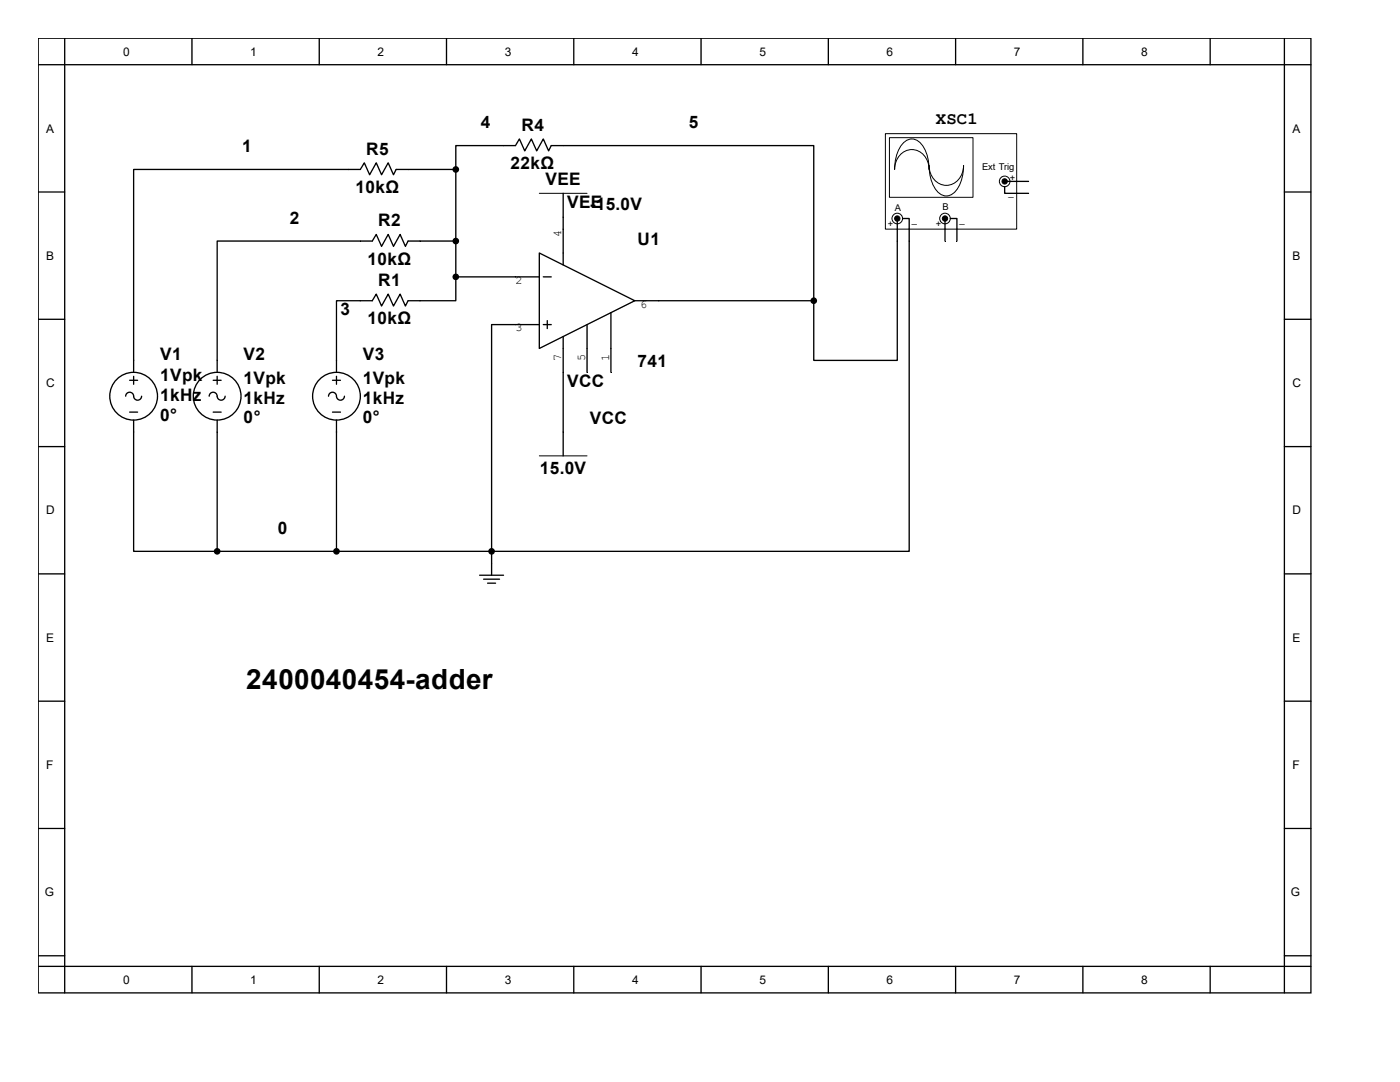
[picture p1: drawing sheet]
<svg xmlns="http://www.w3.org/2000/svg" width="279mm" height="216mm" viewBox="0 0 279 216" stroke-linecap="round" stroke-linejoin="round" font-family="sans-serif">
<g fill="none" stroke="#000" stroke-width=".26">
<path d="M7.6 7.6h254v190.5h-254zM7.6 12.9h254M12.9 7.6v190.5M38.3 7.6v5.3M63.7 7.6v5.3M89.1 7.6v5.3M114.5 7.6v5.3M139.9 7.6v5.3M165.3 7.6v5.3M190.7 7.6v5.3M216.1 7.6v5.3M241.5 7.6v5.3"/>
<path d="M256.3 7.6v190.5M7.6 38.3h5.3M100.5 29.1h2.4l.8-1.4 1 2.4 1.3-2.4 1.1 2.4 1.3-2.4 1.1 2.4 .5-1h2.4M112.4 38.6v4.7M256.3 38.3h5.3M71.9 48.1h2.4l.8-1.3 1 2.4 1.4-2.4 1 2.4 1.4-2.4 1 2.4 .5-1.1h2.4M102.9 55.2h4.7M107.6 50.5l19.1 9.5-19.1 9.5zM108.4 55.2h1.6M112.4 45.7v7.2M7.6 63.7h5.3M71.9 60h2.4l.8-1.3 1 2.4 1.4-2.4 1 2.4 1.4-2.4 1 2.4 .5-1.1h2.4"/>
<path d="M102.9 64.8h4.7M108.4 64.8h1.6M109.2 64v1.6M112.4 67.2v7.1M117.2 64.8v9.5M121.9 62.4v11.9M126.7 60h4.7M256.3 63.7h5.3M7.6 89.1h5.3M112.4 86.2v4.8M256.3 89.1h5.3M7.6 114.5h5.3"/>
<path d="M95.7 114.8h4.8M96.5 115.6h3.2M97.3 116.4h1.6M98.1 112.4v2.4M256.3 114.5h5.3M7.6 139.9h5.3M256.3 139.9h5.3M7.6 165.3h5.3M256.3 165.3h5.3M7.6 190.7h5.3M7.6 192.8h254M38.3 192.8v5.3"/>
<path d="M63.7 192.8v5.3M89.1 192.8v5.3M114.5 192.8v5.3M139.9 192.8v5.3M165.3 192.8v5.3M190.7 192.8v5.3M216.1 192.8v5.3M241.5 192.8v5.3M256.3 190.7h5.3"/>
</g>
<path d="M107.6 38.6h9.6M107.6 91h9.6" fill="none" stroke="#000" stroke-width=".2"/>
<path d="M176.7 26.7h26.2v19h-26.2z" fill="#fff"/>
<path d="M176.7 26.7h26.2v19h-26.2z" fill="none" stroke="#000" stroke-width=".2"/>
<path d="M177.5 27.5h16.7v11.9h-16.7z" fill="#fff"/>
<path d="M177.5 27.5h16.7v11.9h-16.7zM180.2 28.6a2.35 2.35 0 0 1 4 .6 8.3 8.3 0 0 1 1.2 4.6 3.5 3.5 0 0 0-1.6-3.3 3.5 3.5 0 0 0-3.7 0 4.1 4.1 0 0 0-1.6 3.3 7.8 7.8 0 0 1 1.7-5.2zM185.4 33a3.5 3.5 0 0 0 1.6 3.4 3.5 3.5 0 0 0 3.8-.1 4.1 4.1 0 0 0 1.5-3.3 7.2 7.2 0 0 1-2.2 5.7 2.38 2.38 0 0 1-3.5-1 8.3 8.3 0 0 1-1.2-4.7z" fill="none" stroke="#000" stroke-width=".2"/>
<g fill="#fff" stroke="#000" stroke-width=".2">
<circle cx="188.6" cy="43.6" r="1.06"/>
<circle cx="179.1" cy="43.6" r="1.06"/>
<circle cx="200.5" cy="36.2" r="1.06"/>
</g>
<g fill="none" stroke="#000" stroke-width=".26">
<path d="M91 33.8h-11.9l-.6 1.1-1-2.4-1.4 2.4-1-2.4-1.3 2.4-1.1-2.4-.8 1.3h-45.2v40.5M91 33.8v21.4M100.5 29.1h-9.5v4.7M112.4 29.1h50v30.9M200.5 37.3v1.3h4.8M200.8 36.2h4.5M71.9 48.1h-28.6v26.2M83.8 48.1h7.2M91 55.2v4.8h-7.2M91 55.2h11.9M112.4 43.3v2.4M179.1 44.1v27.8h-16.7v-11.9"/>
<path d="M180.1 43.6h1.4v66.4h-83.4M188.6 43.6v4.5M189.7 43.6h1.3v4.5M25.9 75.9h1.6M26.7 75.1v1.6M28.3 79.1a.79 .79 0 0 1-.8 .8 .79 .79 0 0 1-.8-.8 .79 .79 0 0 0-.8-.8 .79 .79 0 0 0-.8 .8M42.5 75.9h1.6M43.3 75.1v1.6M44.9 79.1a.79 .79 0 0 1-.8 .8 .79 .79 0 0 1-.8-.8 .79 .79 0 0 0-.8-.8 .79 .79 0 0 0-.7 .8M66.4 75.9h1.5M67.2 75.1v1.6M68.7 79.1a.79 .79 0 0 1-.8 .8 .79 .79 0 0 1-.7-.8 .79 .79 0 0 0-.8-.8 .79 .79 0 0 0-.8 .8"/>
<path d="M71.9 60h-4.7v14.3M102.9 64.8h-4.8v45.2M112.4 74.3v11.9M131.4 60h31M25.9 82.2h1.6M26.7 83.8v26.2h16.6M42.5 82.2h1.6M43.3 83.8v26.2M66.4 82.2h1.5M67.2 83.8v26.2M43.3 110h54.8M98.1 110v2.4"/>
<circle cx="26.7" cy="79.1" r="4.8"/>
<circle cx="43.3" cy="79.1" r="4.8"/>
<circle cx="67.2" cy="79.1" r="4.8"/>
</g>
<g fill="#000" stroke="#000" stroke-width=".2">
<circle cx="200.5" cy="36.2" r=".53"/>
<circle cx="179.1" cy="43.6" r=".53"/>
<circle cx="188.6" cy="43.6" r=".53"/>
</g>
<g fill="#000" stroke="#000" stroke-width=".26">
<circle cx="91" cy="33.8" r=".53"/>
<circle cx="91" cy="48.1" r=".53"/>
<circle cx="91" cy="55.2" r=".53"/>
<circle cx="162.4" cy="60" r=".53"/>
<circle cx="43.3" cy="110" r=".53"/>
<circle cx="67.2" cy="110" r=".53"/>
<circle cx="98.1" cy="110" r=".53"/>
</g>
<text font-size="5.6" x="49.1" y="137.5">2400040454-adder</text>
<g font-size="3.4">
<text x="96" y="25.6">4</text>
<text x="104.1" y="26.1">R4</text>
<text x="137.5" y="25.6">5</text>
<text x="186.7" y="24.8">XSC1</text>
<text x="48.3" y="30.4">1</text>
<text x="73.1" y="30.9">R5</text>
<text x="101.9" y="33.8">22kΩ</text>
<text x="71" y="38.5">10kΩ</text>
<text x="108.8" y="37">VEE</text>
<text x="113.2" y="41.4">VEE</text>
<text x="117.7" y="42">-15.0V</text>
<text x="57.9" y="44.6">2</text>
<text x="75.5" y="45.2">R2</text>
<text x="73.3" y="52.8">10kΩ</text>
<text x="127.2" y="48.9">U1</text>
<text x="75.5" y="57.1">R1</text>
<text x="67.9" y="62.9">3</text>
<text x="73.3" y="64.7">10kΩ</text>
<text x="32" y="71.9">V1</text>
<text x="48.6" y="71.9">V2</text>
<text x="72.4" y="71.9">V3</text>
<text x="32" y="76.1">1Vpk</text>
<text x="48.6" y="76.6">1Vpk</text>
<text x="72.4" y="76.6">1Vpk</text>
<text x="113.2" y="77.2">VCC</text>
<text x="127.2" y="73.2">741</text>
<text x="32" y="80.1">1kHz</text>
<text x="32" y="84">0°</text>
<text x="48.6" y="80.6">1kHz</text>
<text x="72.4" y="80.6">1kHz</text>
<text x="48.6" y="84.5">0°</text>
<text x="72.4" y="84.5">0°</text>
<text x="117.7" y="84.6">VCC</text>
<text x="107.7" y="94.6">15.0V</text>
<text x="55.5" y="106.6">0</text>
</g>
<g font-size="2.4">
<text x="24.6" y="11.1">0</text>
<text x="50" y="11.1">1</text>
<text x="75.4" y="11.1">2</text>
<text x="100.8" y="11.1">3</text>
<text x="126.2" y="11.1">4</text>
<text x="151.6" y="11.1">5</text>
<text x="177" y="11.1">6</text>
<text x="202.4" y="11.1">7</text>
<text x="227.8" y="11.1">8</text>
<text x="9.2" y="26.5">A</text>
<text x="257.9" y="26.5">A</text>
<text x="112" y="47.2" transform="rotate(-90 112 47.2)">4</text>
<text x="9.2" y="51.9">B</text>
<text x="257.9" y="51.9">B</text>
<text x="102.9" y="56.6">2</text>
<text x="127.8" y="61.4">6</text>
<text x="102.9" y="66.1">3</text>
<text x="9.2" y="77.3">C</text>
<text x="112" y="72.1" transform="rotate(-90 112 72.1)">7</text>
<text x="116.8" y="72.1" transform="rotate(-90 116.8 72.1)">5</text>
<text x="121.5" y="72.1" transform="rotate(-90 121.5 72.1)">1</text>
<text x="257.9" y="77.3">C</text>
<text x="9.2" y="102.7">D</text>
<text x="257.9" y="102.7">D</text>
<text x="9.2" y="128.1">E</text>
<text x="257.9" y="128.1">E</text>
<text x="9.2" y="153.5">F</text>
<text x="257.9" y="153.5">F</text>
<text x="8.9" y="178.9">G</text>
<text x="257.6" y="178.9">G</text>
<text x="24.6" y="196.3">0</text>
<text x="50" y="196.3">1</text>
<text x="75.4" y="196.3">2</text>
<text x="100.8" y="196.3">3</text>
<text x="126.2" y="196.3">4</text>
<text x="151.6" y="196.3">5</text>
<text x="177" y="196.3">6</text>
<text x="202.4" y="196.3">7</text>
<text x="227.8" y="196.3">8</text>
</g>
<g font-size="1.9">
<text x="196" y="33.9">Ext Trig</text>
<text x="188.1" y="41.9">B</text>
<text x="201.3" y="39.2">_</text>
<text x="201.5" y="36">+</text>
<text x="177.2" y="45.3">+</text>
<text x="178.6" y="42.1">A</text>
<text x="182" y="44.5">_</text>
<text x="186.7" y="45.3">+</text>
<text x="191.5" y="44.5">_</text>
</g>
</svg>
